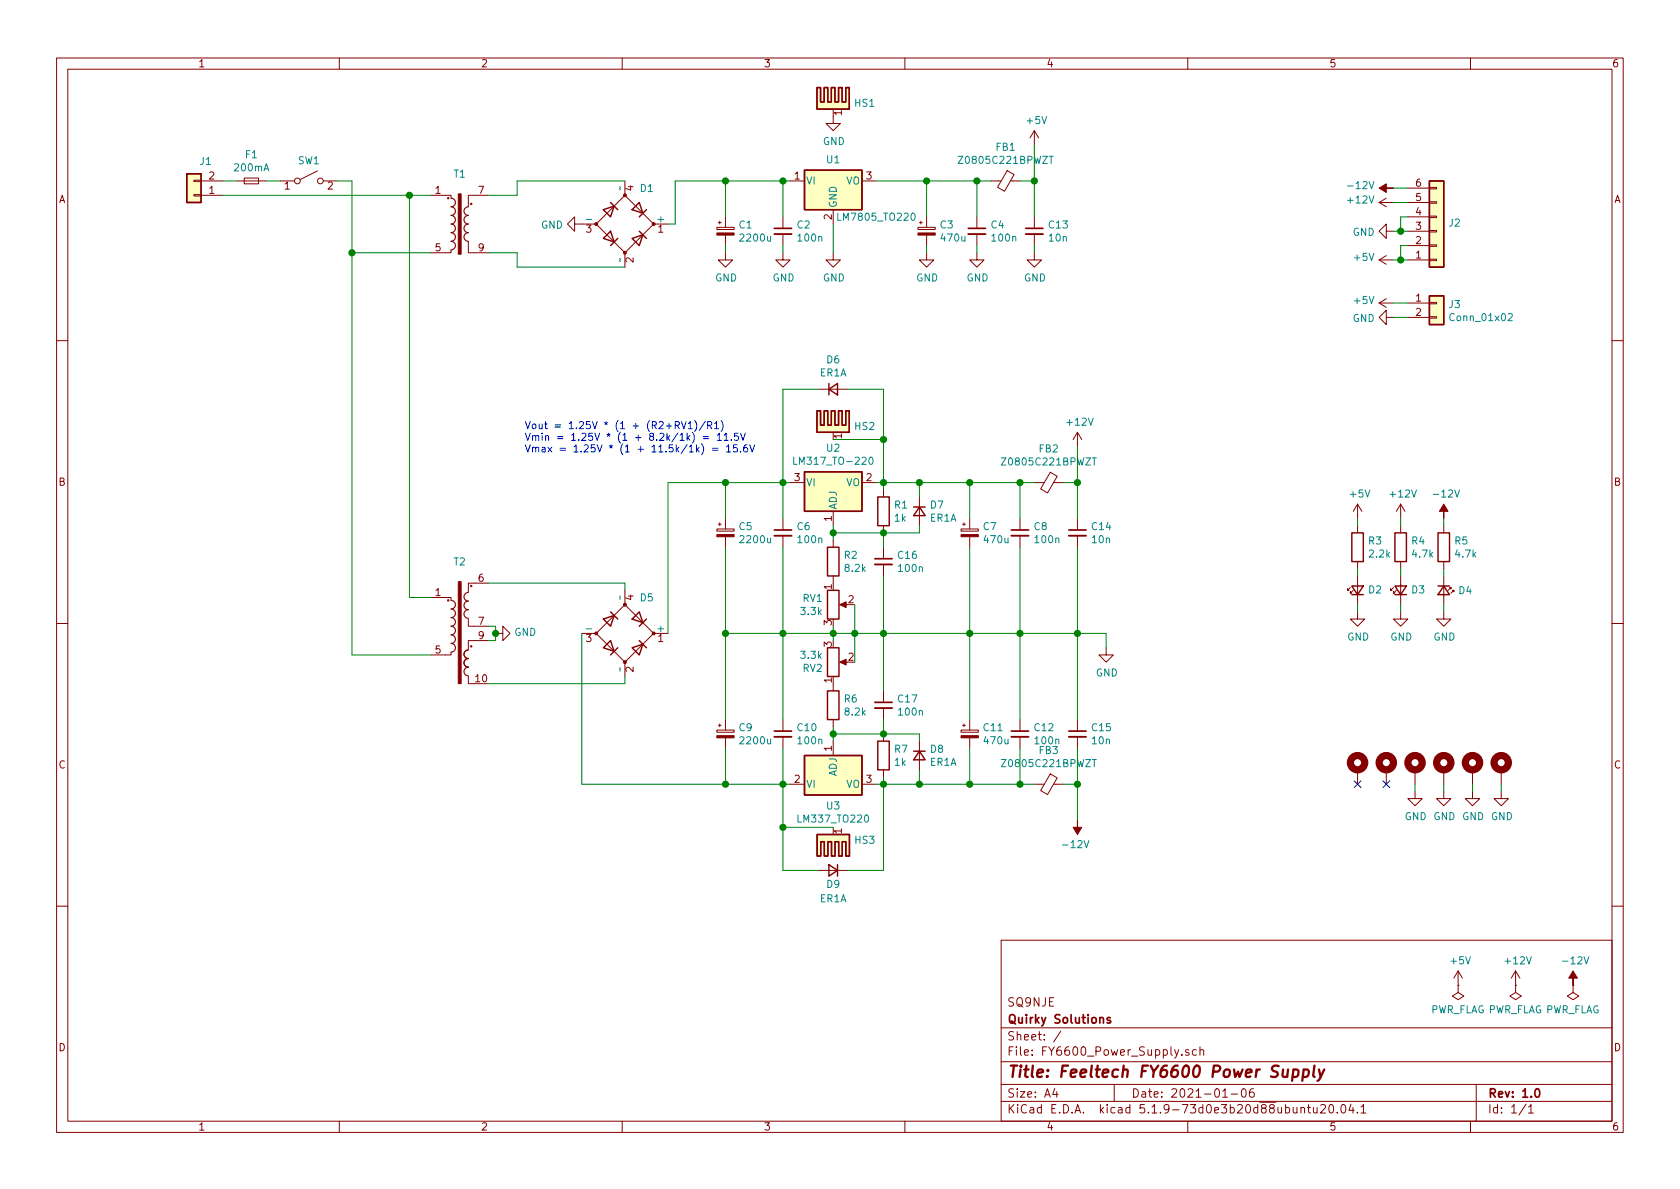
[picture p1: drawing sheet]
EESchema Schematic File Version 4
EELAYER 30 0
EELAYER END
$Descr A4 11693 8268
encoding utf-8
Sheet 1 1
Title "Feeltech FY6600 Power Supply"
Date "2021-01-06"
Rev "1.0"
Comp "Quirky Solutions"
Comment1 "SQ9NJE"
Comment2 ""
Comment3 ""
Comment4 ""
$EndDescr
$Comp
L Transformer:TEZ6.0-D-1 T1
U 1 1
P 3200 1550
F 0 "T1" H 3200 1900 50  0000 C CNN
F 1 "Transformer_1P_1S" H 3200 1840 50  0001 C CNN
F 2 "Transformer_THT:Transformer_Breve_TEZ-38x45" H 3200 1550 50  0001 C CNN
F 3 "~" H 3200 1550 50  0001 C CNN
	1    3200 1550
	1    0    0    -1  
$EndComp
$Comp
L Transformer:TEZ6.0-D-2 T2
U 1 1
P 3200 4350
F 0 "T2" H 3200 4800 50  0000 C CNN
F 1 "Transformer_1P_2S" H 3200 4840 50  0001 C CNN
F 2 "Transformer_THT:Transformer_Breve_TEZ-38x45" H 3200 4350 50  0001 C CNN
F 3 "~" H 3200 4350 50  0001 C CNN
	1    3200 4350
	1    0    0    -1  
$EndComp
$Comp
L Connector_Generic:Conn_01x02 J1
U 1 1
P 1350 1350
F 0 "J1" H 1268 1117 50  0000 C CNN
F 1 "Conn_01x02" H 1268 1116 50  0001 C CNN
F 2 "TerminalBlock:TerminalBlock_Wuerth_691311400102_P7.62mm" H 1350 1350 50  0001 C CNN
F 3 "~" H 1350 1350 50  0001 C CNN
	1    1350 1350
	-1   0    0    1   
$EndComp
$Comp
L Device:Fuse_Small F1
U 1 1
P 1750 1250
F 0 "F1" H 1750 1435 50  0000 C CNN
F 1 "200mA" H 1750 1344 50  0000 C CNN
F 2 "Fuse:Fuseholder_Cylinder-5x20mm_Stelvio-Kontek_PTF78_Horizontal_Open" H 1750 1250 50  0001 C CNN
F 3 "~" H 1750 1250 50  0001 C CNN
	1    1750 1250
	1    0    0    -1  
$EndComp
$Comp
L Regulator_Linear:LM337_TO220 U3
U 1 1
P 5800 5450
F 0 "U3" H 5800 5301 50  0000 C CNN
F 1 "LM337_TO220" H 5800 5210 50  0000 C CNN
F 2 "Package_TO_SOT_THT:TO-220-3_Vertical" H 5800 5250 50  0001 C CIN
F 3 "http://www.ti.com/lit/ds/symlink/lm337-n.pdf" H 5800 5450 50  0001 C CNN
	1    5800 5450
	1    0    0    -1  
$EndComp
$Comp
L Regulator_Linear:LM317_TO-220 U2
U 1 1
P 5800 3350
F 0 "U2" H 5800 3592 50  0000 C CNN
F 1 "LM317_TO-220" H 5800 3501 50  0000 C CNN
F 2 "Package_TO_SOT_THT:TO-220-3_Vertical" H 5800 3600 50  0001 C CIN
F 3 "http://www.ti.com/lit/ds/symlink/lm317.pdf" H 5800 3350 50  0001 C CNN
	1    5800 3350
	1    0    0    -1  
$EndComp
Wire Wire Line
	4350 4050 4350 4100
Wire Wire Line
	4350 4750 4350 4700
$Comp
L power:GND #PWR020
U 1 1
P 3450 4400
F 0 "#PWR020" H 3450 4150 50  0001 C CNN
F 1 "GND" V 3455 4272 50  0000 R CNN
F 2 "" H 3450 4400 50  0001 C CNN
F 3 "" H 3450 4400 50  0001 C CNN
	1    3450 4400
	0    -1   -1   0   
$EndComp
Wire Wire Line
	3450 4400 3450 4450
Wire Wire Line
	3600 1750 3600 1850
Wire Wire Line
	3600 1850 4350 1850
Wire Wire Line
	4350 1250 3600 1250
Wire Wire Line
	3600 1250 3600 1350
$Comp
L power:GND #PWR03
U 1 1
P 4050 1550
F 0 "#PWR03" H 4050 1300 50  0001 C CNN
F 1 "GND" V 4055 1422 50  0000 R CNN
F 2 "" H 4050 1550 50  0001 C CNN
F 3 "" H 4050 1550 50  0001 C CNN
	1    4050 1550
	0    1    1    0   
$EndComp
$Comp
L Device:R R1
U 1 1
P 6150 3550
F 0 "R1" H 6220 3596 50  0000 L CNN
F 1 "1k" H 6220 3505 50  0000 L CNN
F 2 "Resistor_SMD:R_0805_2012Metric_Pad1.20x1.40mm_HandSolder" V 6080 3550 50  0001 C CNN
F 3 "~" H 6150 3550 50  0001 C CNN
	1    6150 3550
	1    0    0    -1  
$EndComp
$Comp
L Device:R R7
U 1 1
P 6150 5250
F 0 "R7" H 6220 5296 50  0000 L CNN
F 1 "1k" H 6220 5205 50  0000 L CNN
F 2 "Resistor_SMD:R_0805_2012Metric_Pad1.20x1.40mm_HandSolder" V 6080 5250 50  0001 C CNN
F 3 "~" H 6150 5250 50  0001 C CNN
	1    6150 5250
	1    0    0    -1  
$EndComp
$Comp
L Device:CP_Small C1
U 1 1
P 5050 1600
F 0 "C1" H 5138 1646 50  0000 L CNN
F 1 "2200u" H 5138 1555 50  0000 L CNN
F 2 "Capacitor_THT:CP_Radial_D18.0mm_P7.50mm" H 5050 1600 50  0001 C CNN
F 3 "~" H 5050 1600 50  0001 C CNN
	1    5050 1600
	1    0    0    -1  
$EndComp
$Comp
L Device:CP_Small C3
U 1 1
P 6450 1600
F 0 "C3" H 6538 1646 50  0000 L CNN
F 1 "470u" H 6538 1555 50  0000 L CNN
F 2 "Capacitor_THT:CP_Radial_D10.0mm_P5.00mm" H 6450 1600 50  0001 C CNN
F 3 "~" H 6450 1600 50  0001 C CNN
	1    6450 1600
	1    0    0    -1  
$EndComp
$Comp
L Device:CP_Small C5
U 1 1
P 5050 3700
F 0 "C5" H 5138 3746 50  0000 L CNN
F 1 "2200u" H 5138 3655 50  0000 L CNN
F 2 "Capacitor_THT:CP_Radial_D18.0mm_P7.50mm" H 5050 3700 50  0001 C CNN
F 3 "~" H 5050 3700 50  0001 C CNN
	1    5050 3700
	1    0    0    -1  
$EndComp
$Comp
L Device:CP_Small C9
U 1 1
P 5050 5100
F 0 "C9" H 5138 5146 50  0000 L CNN
F 1 "2200u" H 5138 5055 50  0000 L CNN
F 2 "Capacitor_THT:CP_Radial_D18.0mm_P7.50mm" H 5050 5100 50  0001 C CNN
F 3 "~" H 5050 5100 50  0001 C CNN
	1    5050 5100
	1    0    0    -1  
$EndComp
$Comp
L Device:C_Small C4
U 1 1
P 6800 1600
F 0 "C4" H 6892 1646 50  0000 L CNN
F 1 "100n" H 6892 1555 50  0000 L CNN
F 2 "Capacitor_SMD:C_0805_2012Metric_Pad1.18x1.45mm_HandSolder" H 6800 1600 50  0001 C CNN
F 3 "~" H 6800 1600 50  0001 C CNN
	1    6800 1600
	1    0    0    -1  
$EndComp
$Comp
L Device:C_Small C8
U 1 1
P 7100 3700
F 0 "C8" H 7192 3746 50  0000 L CNN
F 1 "100n" H 7192 3655 50  0000 L CNN
F 2 "Capacitor_SMD:C_0805_2012Metric_Pad1.18x1.45mm_HandSolder" H 7100 3700 50  0001 C CNN
F 3 "~" H 7100 3700 50  0001 C CNN
	1    7100 3700
	1    0    0    -1  
$EndComp
$Comp
L Device:C_Small C12
U 1 1
P 7100 5100
F 0 "C12" H 7192 5146 50  0000 L CNN
F 1 "100n" H 7192 5055 50  0000 L CNN
F 2 "Capacitor_SMD:C_0805_2012Metric_Pad1.18x1.45mm_HandSolder" H 7100 5100 50  0001 C CNN
F 3 "~" H 7100 5100 50  0001 C CNN
	1    7100 5100
	1    0    0    -1  
$EndComp
$Comp
L Device:C_Small C6
U 1 1
P 5450 3700
F 0 "C6" H 5542 3746 50  0000 L CNN
F 1 "100n" H 5542 3655 50  0000 L CNN
F 2 "Capacitor_SMD:C_0805_2012Metric_Pad1.18x1.45mm_HandSolder" H 5450 3700 50  0001 C CNN
F 3 "~" H 5450 3700 50  0001 C CNN
	1    5450 3700
	1    0    0    -1  
$EndComp
$Comp
L Device:C_Small C10
U 1 1
P 5450 5100
F 0 "C10" H 5542 5146 50  0000 L CNN
F 1 "100n" H 5542 5055 50  0000 L CNN
F 2 "Capacitor_SMD:C_0805_2012Metric_Pad1.18x1.45mm_HandSolder" H 5450 5100 50  0001 C CNN
F 3 "~" H 5450 5100 50  0001 C CNN
	1    5450 5100
	1    0    0    -1  
$EndComp
$Comp
L Device:CP_Small C7
U 1 1
P 6750 3700
F 0 "C7" H 6838 3746 50  0000 L CNN
F 1 "470u" H 6838 3655 50  0000 L CNN
F 2 "Capacitor_THT:CP_Radial_D10.0mm_P5.00mm" H 6750 3700 50  0001 C CNN
F 3 "~" H 6750 3700 50  0001 C CNN
	1    6750 3700
	1    0    0    -1  
$EndComp
$Comp
L Device:CP_Small C11
U 1 1
P 6750 5100
F 0 "C11" H 6838 5146 50  0000 L CNN
F 1 "470u" H 6838 5055 50  0000 L CNN
F 2 "Capacitor_THT:CP_Radial_D10.0mm_P5.00mm" H 6750 5100 50  0001 C CNN
F 3 "~" H 6750 5100 50  0001 C CNN
	1    6750 5100
	1    0    0    -1  
$EndComp
Wire Wire Line
	6450 1500 6450 1250
Wire Wire Line
	6800 1250 6800 1500
Wire Wire Line
	6450 1250 6800 1250
Wire Wire Line
	5050 1250 5050 1500
Wire Wire Line
	5450 1500 5450 1250
Wire Wire Line
	5450 1250 5050 1250
Wire Wire Line
	4650 1550 4700 1550
Wire Wire Line
	4700 1550 4700 1250
Wire Wire Line
	4700 1250 5050 1250
Connection ~ 5050 1250
$Comp
L power:GND #PWR04
U 1 1
P 5050 1750
F 0 "#PWR04" H 5050 1500 50  0001 C CNN
F 1 "GND" H 5055 1577 50  0000 C CNN
F 2 "" H 5050 1750 50  0001 C CNN
F 3 "" H 5050 1750 50  0001 C CNN
	1    5050 1750
	1    0    0    -1  
$EndComp
$Comp
L power:GND #PWR07
U 1 1
P 6450 1750
F 0 "#PWR07" H 6450 1500 50  0001 C CNN
F 1 "GND" H 6455 1577 50  0000 C CNN
F 2 "" H 6450 1750 50  0001 C CNN
F 3 "" H 6450 1750 50  0001 C CNN
	1    6450 1750
	1    0    0    -1  
$EndComp
$Comp
L power:GND #PWR08
U 1 1
P 6800 1750
F 0 "#PWR08" H 6800 1500 50  0001 C CNN
F 1 "GND" H 6805 1577 50  0000 C CNN
F 2 "" H 6800 1750 50  0001 C CNN
F 3 "" H 6800 1750 50  0001 C CNN
	1    6800 1750
	1    0    0    -1  
$EndComp
Wire Wire Line
	5050 1700 5050 1750
Wire Wire Line
	6450 1700 6450 1750
Wire Wire Line
	6800 1700 6800 1750
$Comp
L Device:R R2
U 1 1
P 5800 3900
F 0 "R2" H 5870 3946 50  0000 L CNN
F 1 "8.2k" H 5870 3855 50  0000 L CNN
F 2 "Resistor_SMD:R_0805_2012Metric_Pad1.20x1.40mm_HandSolder" V 5730 3900 50  0001 C CNN
F 3 "~" H 5800 3900 50  0001 C CNN
	1    5800 3900
	1    0    0    -1  
$EndComp
$Comp
L Device:R_POT RV1
U 1 1
P 5800 4200
F 0 "RV1" H 5730 4246 50  0000 R CNN
F 1 "3.3k" H 5730 4155 50  0000 R CNN
F 2 "Potentiometer_THT:Potentiometer_Piher_PT-6-V_Vertical" H 5800 4200 50  0001 C CNN
F 3 "~" H 5800 4200 50  0001 C CNN
	1    5800 4200
	1    0    0    -1  
$EndComp
$Comp
L Device:R R6
U 1 1
P 5800 4900
F 0 "R6" H 5870 4946 50  0000 L CNN
F 1 "8.2k" H 5870 4855 50  0000 L CNN
F 2 "Resistor_SMD:R_0805_2012Metric_Pad1.20x1.40mm_HandSolder" V 5730 4900 50  0001 C CNN
F 3 "~" H 5800 4900 50  0001 C CNN
	1    5800 4900
	1    0    0    -1  
$EndComp
$Comp
L Device:R_POT RV2
U 1 1
P 5800 4600
F 0 "RV2" H 5730 4646 50  0000 R CNN
F 1 "3.3k" H 5730 4555 50  0000 R CNN
F 2 "Potentiometer_THT:Potentiometer_Piher_PT-6-V_Vertical" H 5800 4600 50  0001 C CNN
F 3 "~" H 5800 4600 50  0001 C CNN
	1    5800 4600
	1    0    0    1   
$EndComp
Wire Wire Line
	6100 5450 6150 5450
Wire Wire Line
	6150 5450 6150 5400
Wire Wire Line
	5800 5050 5800 5100
Wire Wire Line
	6150 5100 5800 5100
Connection ~ 5800 5100
Wire Wire Line
	5800 5100 5800 5150
Wire Wire Line
	5950 4400 5800 4400
Wire Wire Line
	5800 4350 5800 4400
Connection ~ 5800 4400
Wire Wire Line
	5950 4200 5950 4400
Connection ~ 5950 4400
Wire Wire Line
	5800 3650 5800 3700
Wire Wire Line
	6150 3700 5800 3700
Connection ~ 5800 3700
Wire Wire Line
	5800 3700 5800 3750
Wire Wire Line
	6100 3350 6150 3350
Wire Wire Line
	6150 3350 6150 3400
Wire Wire Line
	6150 3350 6400 3350
Wire Wire Line
	7100 3350 7100 3600
Connection ~ 6150 3350
Wire Wire Line
	6750 3600 6750 3350
Connection ~ 6750 3350
Wire Wire Line
	6750 3350 7100 3350
Wire Wire Line
	5500 3350 5450 3350
Wire Wire Line
	5050 3350 5050 3600
Wire Wire Line
	5450 3600 5450 3350
Connection ~ 5450 3350
Wire Wire Line
	5450 3350 5050 3350
Text Notes 3650 3150 0    50   ~ 0
Vout = 1.25V * (1 + (R2+RV1)/R1)\nVmin = 1.25V * (1 + 8.2k/1k) = 11.5V\nVmax = 1.25V * (1 + 11.5k/1k) = 15.6V
$Comp
L Device:C_Small C2
U 1 1
P 5450 1600
F 0 "C2" H 5542 1646 50  0000 L CNN
F 1 "100n" H 5542 1555 50  0000 L CNN
F 2 "Capacitor_SMD:C_0805_2012Metric_Pad1.18x1.45mm_HandSolder" H 5450 1600 50  0001 C CNN
F 3 "~" H 5450 1600 50  0001 C CNN
	1    5450 1600
	1    0    0    -1  
$EndComp
$Comp
L power:GND #PWR05
U 1 1
P 5450 1750
F 0 "#PWR05" H 5450 1500 50  0001 C CNN
F 1 "GND" H 5455 1577 50  0000 C CNN
F 2 "" H 5450 1750 50  0001 C CNN
F 3 "" H 5450 1750 50  0001 C CNN
	1    5450 1750
	1    0    0    -1  
$EndComp
Wire Wire Line
	5450 1700 5450 1750
$Comp
L Regulator_Linear:LM7805_TO220 U1
U 1 1
P 5800 1250
F 0 "U1" H 5800 1400 50  0000 C CNN
F 1 "LM7805_TO220" H 6100 1000 50  0000 C CNN
F 2 "Package_TO_SOT_THT:TO-220-3_Vertical" H 5800 1475 50  0001 C CIN
F 3 "https://www.onsemi.cn/PowerSolutions/document/MC7800-D.PDF" H 5800 1200 50  0001 C CNN
	1    5800 1250
	1    0    0    -1  
$EndComp
$Comp
L power:GND #PWR06
U 1 1
P 5800 1750
F 0 "#PWR06" H 5800 1500 50  0001 C CNN
F 1 "GND" H 5805 1577 50  0000 C CNN
F 2 "" H 5800 1750 50  0001 C CNN
F 3 "" H 5800 1750 50  0001 C CNN
	1    5800 1750
	1    0    0    -1  
$EndComp
Wire Wire Line
	5800 1550 5800 1750
Wire Wire Line
	5500 1250 5450 1250
Connection ~ 5450 1250
Wire Wire Line
	6100 1250 6450 1250
Connection ~ 6450 1250
Wire Wire Line
	6150 5450 6400 5450
Wire Wire Line
	6750 5450 6750 5200
Connection ~ 6150 5450
Wire Wire Line
	6750 5450 7100 5450
Wire Wire Line
	7100 5450 7100 5200
Connection ~ 6750 5450
Wire Wire Line
	5500 5450 5450 5450
Wire Wire Line
	5450 5450 5450 5200
Wire Wire Line
	5450 5450 5050 5450
Wire Wire Line
	5050 5450 5050 5200
Connection ~ 5450 5450
Wire Wire Line
	4050 4400 4050 5450
Wire Wire Line
	4050 5450 5050 5450
Connection ~ 5050 5450
Wire Wire Line
	4650 4400 4650 3350
Wire Wire Line
	4650 3350 5050 3350
Connection ~ 5050 3350
Wire Wire Line
	5450 5000 5450 4400
Wire Wire Line
	6750 5000 6750 4400
Wire Wire Line
	7100 5000 7100 4400
Wire Wire Line
	5950 4400 6150 4400
Connection ~ 6750 4400
Wire Wire Line
	6750 4400 6750 3800
Wire Wire Line
	6750 4400 7100 4400
Connection ~ 7100 4400
Wire Wire Line
	7100 4400 7100 3800
Wire Wire Line
	5800 4400 5450 4400
Connection ~ 5450 4400
Wire Wire Line
	5450 4400 5450 3800
Wire Wire Line
	5450 4400 5050 4400
Wire Wire Line
	5050 3800 5050 4400
Connection ~ 5050 4400
Wire Wire Line
	5050 4400 5050 5000
$Comp
L power:GND #PWR021
U 1 1
P 7700 4500
F 0 "#PWR021" H 7700 4250 50  0001 C CNN
F 1 "GND" H 7705 4327 50  0000 C CNN
F 2 "" H 7700 4500 50  0001 C CNN
F 3 "" H 7700 4500 50  0001 C CNN
	1    7700 4500
	1    0    0    -1  
$EndComp
Wire Wire Line
	7100 4400 7500 4400
Wire Wire Line
	7700 4400 7700 4500
$Comp
L Mechanical:Heatsink_Pad HS3
U 1 1
P 5800 5850
F 0 "HS3" H 5657 5843 50  0000 R CNN
F 1 "Heatsink_Pad" H 5658 5888 50  0001 R CNN
F 2 "TestPoint:TestPoint_THTPad_2.5x2.5mm_Drill1.2mm" H 5812 5800 50  0001 C CNN
F 3 "~" H 5812 5800 50  0001 C CNN
	1    5800 5850
	-1   0    0    1   
$EndComp
$Comp
L Mechanical:Heatsink_Pad HS2
U 1 1
P 5800 2950
F 0 "HS2" H 5942 2943 50  0000 L CNN
F 1 "Heatsink_Pad" H 5941 2898 50  0001 L CNN
F 2 "TestPoint:TestPoint_THTPad_2.5x2.5mm_Drill1.2mm" H 5812 2900 50  0001 C CNN
F 3 "~" H 5812 2900 50  0001 C CNN
	1    5800 2950
	1    0    0    -1  
$EndComp
$Comp
L Mechanical:Heatsink_Pad HS1
U 1 1
P 5800 700
F 0 "HS1" H 5942 693 50  0000 L CNN
F 1 "Heatsink_Pad" H 5941 648 50  0001 L CNN
F 2 "TestPoint:TestPoint_THTPad_2.5x2.5mm_Drill1.2mm" H 5812 650 50  0001 C CNN
F 3 "~" H 5812 650 50  0001 C CNN
	1    5800 700 
	1    0    0    -1  
$EndComp
$Comp
L power:GND #PWR01
U 1 1
P 5800 800
F 0 "#PWR01" H 5800 550 50  0001 C CNN
F 1 "GND" H 5805 627 50  0000 C CNN
F 2 "" H 5800 800 50  0001 C CNN
F 3 "" H 5800 800 50  0001 C CNN
	1    5800 800 
	1    0    0    -1  
$EndComp
Wire Wire Line
	5800 3050 6150 3050
Wire Wire Line
	6150 3050 6150 3350
Wire Wire Line
	5800 5750 5450 5750
Wire Wire Line
	5450 5750 5450 5450
$Comp
L power:+5V #PWR02
U 1 1
P 7200 1000
F 0 "#PWR02" H 7200 850 50  0001 C CNN
F 1 "+5V" H 7215 1173 50  0000 C CNN
F 2 "" H 7200 1000 50  0001 C CNN
F 3 "" H 7200 1000 50  0001 C CNN
	1    7200 1000
	1    0    0    -1  
$EndComp
$Comp
L power:+12V #PWR013
U 1 1
P 7500 3100
F 0 "#PWR013" H 7500 2950 50  0001 C CNN
F 1 "+12V" H 7515 3273 50  0000 C CNN
F 2 "" H 7500 3100 50  0001 C CNN
F 3 "" H 7500 3100 50  0001 C CNN
	1    7500 3100
	1    0    0    -1  
$EndComp
$Comp
L power:-12V #PWR022
U 1 1
P 7500 5700
F 0 "#PWR022" H 7500 5800 50  0001 C CNN
F 1 "-12V" H 7515 5873 50  0000 C CNN
F 2 "" H 7500 5700 50  0001 C CNN
F 3 "" H 7500 5700 50  0001 C CNN
	1    7500 5700
	-1   0    0    1   
$EndComp
$Comp
L power:+5V #PWR023
U 1 1
P 10150 6850
F 0 "#PWR023" H 10150 6700 50  0001 C CNN
F 1 "+5V" H 10165 7023 50  0000 C CNN
F 2 "" H 10150 6850 50  0001 C CNN
F 3 "" H 10150 6850 50  0001 C CNN
	1    10150 6850
	1    0    0    -1  
$EndComp
$Comp
L power:+12V #PWR024
U 1 1
P 10550 6850
F 0 "#PWR024" H 10550 6700 50  0001 C CNN
F 1 "+12V" H 10565 7023 50  0000 C CNN
F 2 "" H 10550 6850 50  0001 C CNN
F 3 "" H 10550 6850 50  0001 C CNN
	1    10550 6850
	1    0    0    -1  
$EndComp
$Comp
L power:-12V #PWR025
U 1 1
P 10950 6850
F 0 "#PWR025" H 10950 6950 50  0001 C CNN
F 1 "-12V" H 10965 7023 50  0000 C CNN
F 2 "" H 10950 6850 50  0001 C CNN
F 3 "" H 10950 6850 50  0001 C CNN
	1    10950 6850
	1    0    0    -1  
$EndComp
$Comp
L power:PWR_FLAG #FLG01
U 1 1
P 10150 6850
F 0 "#FLG01" H 10150 6925 50  0001 C CNN
F 1 "PWR_FLAG" H 10150 7023 50  0000 C CNN
F 2 "" H 10150 6850 50  0001 C CNN
F 3 "~" H 10150 6850 50  0001 C CNN
	1    10150 6850
	-1   0    0    1   
$EndComp
$Comp
L power:PWR_FLAG #FLG02
U 1 1
P 10550 6850
F 0 "#FLG02" H 10550 6925 50  0001 C CNN
F 1 "PWR_FLAG" H 10550 7023 50  0000 C CNN
F 2 "" H 10550 6850 50  0001 C CNN
F 3 "~" H 10550 6850 50  0001 C CNN
	1    10550 6850
	-1   0    0    1   
$EndComp
$Comp
L power:PWR_FLAG #FLG03
U 1 1
P 10950 6850
F 0 "#FLG03" H 10950 6925 50  0001 C CNN
F 1 "PWR_FLAG" H 10950 7023 50  0000 C CNN
F 2 "" H 10950 6850 50  0001 C CNN
F 3 "~" H 10950 6850 50  0001 C CNN
	1    10950 6850
	-1   0    0    1   
$EndComp
$Comp
L Switch:SW_SPST SW1
U 1 1
P 2150 1250
F 0 "SW1" H 2150 1393 50  0000 C CNN
F 1 "SW_SPST" H 2150 1394 50  0001 C CNN
F 2 "TerminalBlock:TerminalBlock_Wuerth_691311400102_P7.62mm" H 2150 1250 50  0001 C CNN
F 3 "~" H 2150 1250 50  0001 C CNN
	1    2150 1250
	1    0    0    -1  
$EndComp
Wire Wire Line
	1850 1250 1950 1250
$Comp
L Connector_Generic:Conn_01x06 J2
U 1 1
P 10000 1600
F 0 "J2" H 10080 1546 50  0000 L CNN
F 1 "Conn_01x06" H 10080 1501 50  0001 L CNN
F 2 "Connector_JST:JST_XH_B6B-XH-A_1x06_P2.50mm_Vertical" H 10000 1600 50  0001 C CNN
F 3 "~" H 10000 1600 50  0001 C CNN
	1    10000 1600
	1    0    0    1   
$EndComp
$Comp
L power:+5V #PWR012
U 1 1
P 9700 1800
F 0 "#PWR012" H 9700 1650 50  0001 C CNN
F 1 "+5V" V 9715 1928 50  0000 L CNN
F 2 "" H 9700 1800 50  0001 C CNN
F 3 "" H 9700 1800 50  0001 C CNN
	1    9700 1800
	0    -1   -1   0   
$EndComp
Wire Wire Line
	9800 1700 9750 1700
Wire Wire Line
	9750 1700 9750 1800
Wire Wire Line
	9750 1800 9700 1800
Wire Wire Line
	9800 1800 9750 1800
Connection ~ 9750 1800
$Comp
L power:GND #PWR011
U 1 1
P 9700 1600
F 0 "#PWR011" H 9700 1350 50  0001 C CNN
F 1 "GND" V 9705 1472 50  0000 R CNN
F 2 "" H 9700 1600 50  0001 C CNN
F 3 "" H 9700 1600 50  0001 C CNN
	1    9700 1600
	0    1    1    0   
$EndComp
Wire Wire Line
	9800 1500 9750 1500
Wire Wire Line
	9750 1500 9750 1600
Wire Wire Line
	9750 1600 9700 1600
Wire Wire Line
	9800 1600 9750 1600
Connection ~ 9750 1600
$Comp
L power:+12V #PWR010
U 1 1
P 9700 1400
F 0 "#PWR010" H 9700 1250 50  0001 C CNN
F 1 "+12V" V 9715 1528 50  0000 L CNN
F 2 "" H 9700 1400 50  0001 C CNN
F 3 "" H 9700 1400 50  0001 C CNN
	1    9700 1400
	0    -1   -1   0   
$EndComp
$Comp
L power:-12V #PWR09
U 1 1
P 9700 1300
F 0 "#PWR09" H 9700 1400 50  0001 C CNN
F 1 "-12V" V 9715 1428 50  0000 L CNN
F 2 "" H 9700 1300 50  0001 C CNN
F 3 "" H 9700 1300 50  0001 C CNN
	1    9700 1300
	0    -1   -1   0   
$EndComp
Wire Wire Line
	9700 1300 9800 1300
Wire Wire Line
	9700 1400 9800 1400
$Comp
L Device:LED_Small D2
U 1 1
P 9450 4100
F 0 "D2" V 9450 4030 50  0000 R CNN
F 1 "LED_Small" V 9405 4030 50  0001 R CNN
F 2 "Diode_SMD:D_0805_2012Metric_Pad1.15x1.40mm_HandSolder" V 9450 4100 50  0001 C CNN
F 3 "~" V 9450 4100 50  0001 C CNN
	1    9450 4100
	0    -1   -1   0   
$EndComp
$Comp
L Device:LED_Small D3
U 1 1
P 9750 4100
F 0 "D3" V 9750 4030 50  0000 R CNN
F 1 "LED_Small" V 9705 4030 50  0001 R CNN
F 2 "Diode_SMD:D_0805_2012Metric_Pad1.15x1.40mm_HandSolder" V 9750 4100 50  0001 C CNN
F 3 "~" V 9750 4100 50  0001 C CNN
	1    9750 4100
	0    -1   -1   0   
$EndComp
$Comp
L Device:LED_Small D4
U 1 1
P 10050 4100
F 0 "D4" V 10050 4198 50  0000 L CNN
F 1 "LED_Small" V 10095 4198 50  0001 L CNN
F 2 "Diode_SMD:D_0805_2012Metric_Pad1.15x1.40mm_HandSolder" V 10050 4100 50  0001 C CNN
F 3 "~" V 10050 4100 50  0001 C CNN
	1    10050 4100
	0    1    1    0   
$EndComp
$Comp
L Device:R R3
U 1 1
P 9450 3800
F 0 "R3" H 9520 3846 50  0000 L CNN
F 1 "2.2k" H 9520 3755 50  0000 L CNN
F 2 "Resistor_SMD:R_0805_2012Metric_Pad1.20x1.40mm_HandSolder" V 9380 3800 50  0001 C CNN
F 3 "~" H 9450 3800 50  0001 C CNN
	1    9450 3800
	1    0    0    -1  
$EndComp
$Comp
L Device:R R4
U 1 1
P 9750 3800
F 0 "R4" H 9820 3846 50  0000 L CNN
F 1 "4.7k" H 9820 3755 50  0000 L CNN
F 2 "Resistor_SMD:R_0805_2012Metric_Pad1.20x1.40mm_HandSolder" V 9680 3800 50  0001 C CNN
F 3 "~" H 9750 3800 50  0001 C CNN
	1    9750 3800
	1    0    0    -1  
$EndComp
$Comp
L Device:R R5
U 1 1
P 10050 3800
F 0 "R5" H 10120 3846 50  0000 L CNN
F 1 "4.7k" H 10120 3755 50  0000 L CNN
F 2 "Resistor_SMD:R_0805_2012Metric_Pad1.20x1.40mm_HandSolder" V 9980 3800 50  0001 C CNN
F 3 "~" H 10050 3800 50  0001 C CNN
	1    10050 3800
	1    0    0    -1  
$EndComp
$Comp
L power:GND #PWR017
U 1 1
P 9450 4250
F 0 "#PWR017" H 9450 4000 50  0001 C CNN
F 1 "GND" H 9455 4077 50  0000 C CNN
F 2 "" H 9450 4250 50  0001 C CNN
F 3 "" H 9450 4250 50  0001 C CNN
	1    9450 4250
	1    0    0    -1  
$EndComp
$Comp
L power:GND #PWR018
U 1 1
P 9750 4250
F 0 "#PWR018" H 9750 4000 50  0001 C CNN
F 1 "GND" H 9755 4077 50  0000 C CNN
F 2 "" H 9750 4250 50  0001 C CNN
F 3 "" H 9750 4250 50  0001 C CNN
	1    9750 4250
	1    0    0    -1  
$EndComp
$Comp
L power:GND #PWR019
U 1 1
P 10050 4250
F 0 "#PWR019" H 10050 4000 50  0001 C CNN
F 1 "GND" H 10055 4077 50  0000 C CNN
F 2 "" H 10050 4250 50  0001 C CNN
F 3 "" H 10050 4250 50  0001 C CNN
	1    10050 4250
	1    0    0    -1  
$EndComp
$Comp
L power:-12V #PWR016
U 1 1
P 10050 3600
F 0 "#PWR016" H 10050 3700 50  0001 C CNN
F 1 "-12V" H 10065 3773 50  0000 C CNN
F 2 "" H 10050 3600 50  0001 C CNN
F 3 "" H 10050 3600 50  0001 C CNN
	1    10050 3600
	1    0    0    -1  
$EndComp
$Comp
L power:+12V #PWR015
U 1 1
P 9750 3600
F 0 "#PWR015" H 9750 3450 50  0001 C CNN
F 1 "+12V" H 9765 3773 50  0000 C CNN
F 2 "" H 9750 3600 50  0001 C CNN
F 3 "" H 9750 3600 50  0001 C CNN
	1    9750 3600
	1    0    0    -1  
$EndComp
$Comp
L power:+5V #PWR014
U 1 1
P 9450 3600
F 0 "#PWR014" H 9450 3450 50  0001 C CNN
F 1 "+5V" H 9465 3773 50  0000 C CNN
F 2 "" H 9450 3600 50  0001 C CNN
F 3 "" H 9450 3600 50  0001 C CNN
	1    9450 3600
	1    0    0    -1  
$EndComp
Wire Wire Line
	9450 3600 9450 3650
Wire Wire Line
	9750 3600 9750 3650
Wire Wire Line
	10050 3600 10050 3650
Wire Wire Line
	9450 3950 9450 4000
Wire Wire Line
	9750 3950 9750 4000
Wire Wire Line
	10050 3950 10050 4000
Wire Wire Line
	9450 4200 9450 4250
Wire Wire Line
	9750 4200 9750 4250
Wire Wire Line
	10050 4200 10050 4250
$Comp
L Mechanical:MountingHole_Pad H1
U 1 1
P 9450 5350
F 0 "H1" H 9550 5353 50  0001 L CNN
F 1 "MountingHole_Pad" H 9550 5308 50  0001 L CNN
F 2 "MountingHole:MountingHole_3.2mm_M3_DIN965_Pad" H 9450 5350 50  0001 C CNN
F 3 "~" H 9450 5350 50  0001 C CNN
	1    9450 5350
	1    0    0    -1  
$EndComp
$Comp
L Mechanical:MountingHole_Pad H2
U 1 1
P 9650 5350
F 0 "H2" H 9750 5353 50  0001 L CNN
F 1 "MountingHole_Pad" H 9750 5308 50  0001 L CNN
F 2 "MountingHole:MountingHole_3.2mm_M3_DIN965_Pad" H 9650 5350 50  0001 C CNN
F 3 "~" H 9650 5350 50  0001 C CNN
	1    9650 5350
	1    0    0    -1  
$EndComp
$Comp
L Mechanical:MountingHole_Pad H3
U 1 1
P 9850 5350
F 0 "H3" H 9950 5353 50  0001 L CNN
F 1 "MountingHole_Pad" H 9950 5308 50  0001 L CNN
F 2 "MountingHole:MountingHole_3.2mm_M3_DIN965_Pad" H 9850 5350 50  0001 C CNN
F 3 "~" H 9850 5350 50  0001 C CNN
	1    9850 5350
	1    0    0    -1  
$EndComp
$Comp
L Mechanical:MountingHole_Pad H4
U 1 1
P 10050 5350
F 0 "H4" H 10150 5353 50  0001 L CNN
F 1 "MountingHole_Pad" H 10150 5308 50  0001 L CNN
F 2 "MountingHole:MountingHole_3.2mm_M3_DIN965_Pad" H 10050 5350 50  0001 C CNN
F 3 "~" H 10050 5350 50  0001 C CNN
	1    10050 5350
	1    0    0    -1  
$EndComp
$Comp
L power:GND #PWR028
U 1 1
P 9850 5500
F 0 "#PWR028" H 9850 5250 50  0001 C CNN
F 1 "GND" H 9855 5327 50  0000 C CNN
F 2 "" H 9850 5500 50  0001 C CNN
F 3 "" H 9850 5500 50  0001 C CNN
	1    9850 5500
	1    0    0    -1  
$EndComp
$Comp
L power:GND #PWR029
U 1 1
P 10050 5500
F 0 "#PWR029" H 10050 5250 50  0001 C CNN
F 1 "GND" H 10055 5327 50  0000 C CNN
F 2 "" H 10050 5500 50  0001 C CNN
F 3 "" H 10050 5500 50  0001 C CNN
	1    10050 5500
	1    0    0    -1  
$EndComp
Wire Wire Line
	9850 5450 9850 5500
Wire Wire Line
	10050 5450 10050 5500
$Comp
L Device:D_Bridge_+A-A D5
U 1 1
P 4350 4400
F 0 "D5" H 4450 4650 50  0000 L CNN
F 1 "D_Bridge_+A-A" H 4694 4355 50  0001 L CNN
F 2 "Diode_THT:Diode_Bridge_Round_D9.0mm" H 4350 4400 50  0001 C CNN
F 3 "~" H 4350 4400 50  0001 C CNN
	1    4350 4400
	1    0    0    -1  
$EndComp
$Comp
L Device:D_Bridge_+A-A D1
U 1 1
P 4350 1550
F 0 "D1" H 4450 1800 50  0000 L CNN
F 1 "D_Bridge_+A-A" H 4694 1505 50  0001 L CNN
F 2 "Diode_THT:Diode_Bridge_Round_D9.0mm" H 4350 1550 50  0001 C CNN
F 3 "~" H 4350 1550 50  0001 C CNN
	1    4350 1550
	1    0    0    -1  
$EndComp
Wire Wire Line
	3400 1350 3600 1350
Wire Wire Line
	3400 1750 3600 1750
Wire Wire Line
	3400 4450 3450 4450
Wire Wire Line
	3400 4350 3450 4350
Wire Wire Line
	3450 4350 3450 4400
Connection ~ 3450 4400
Wire Wire Line
	3400 4050 4350 4050
Wire Wire Line
	3400 4750 4350 4750
Wire Wire Line
	1550 1250 1650 1250
Wire Wire Line
	2350 1250 2450 1250
Wire Wire Line
	2450 1250 2450 1750
Wire Wire Line
	2450 1750 3000 1750
Wire Wire Line
	1550 1350 2850 1350
Wire Wire Line
	2450 1750 2450 4550
Wire Wire Line
	2450 4550 3000 4550
Connection ~ 2450 1750
Wire Wire Line
	3000 4150 2850 4150
Wire Wire Line
	2850 4150 2850 1350
Connection ~ 2850 1350
Wire Wire Line
	2850 1350 3000 1350
Wire Wire Line
	5800 4450 5800 4400
Wire Wire Line
	5950 4600 5950 4400
NoConn ~ 9450 5450
NoConn ~ 9650 5450
$Comp
L Mechanical:MountingHole_Pad H5
U 1 1
P 10250 5350
F 0 "H5" H 10350 5353 50  0001 L CNN
F 1 "MountingHole_Pad" H 10350 5308 50  0001 L CNN
F 2 "MountingHole:MountingHole_3.2mm_M3_DIN965_Pad" H 10250 5350 50  0001 C CNN
F 3 "~" H 10250 5350 50  0001 C CNN
	1    10250 5350
	1    0    0    -1  
$EndComp
$Comp
L power:GND #PWR0101
U 1 1
P 10250 5500
F 0 "#PWR0101" H 10250 5250 50  0001 C CNN
F 1 "GND" H 10255 5327 50  0000 C CNN
F 2 "" H 10250 5500 50  0001 C CNN
F 3 "" H 10250 5500 50  0001 C CNN
	1    10250 5500
	1    0    0    -1  
$EndComp
Wire Wire Line
	10250 5450 10250 5500
$Comp
L Mechanical:MountingHole_Pad H6
U 1 1
P 10450 5350
F 0 "H6" H 10550 5353 50  0001 L CNN
F 1 "MountingHole_Pad" H 10550 5308 50  0001 L CNN
F 2 "MountingHole:MountingHole_3.2mm_M3_DIN965_Pad" H 10450 5350 50  0001 C CNN
F 3 "~" H 10450 5350 50  0001 C CNN
	1    10450 5350
	1    0    0    -1  
$EndComp
$Comp
L power:GND #PWR0102
U 1 1
P 10450 5500
F 0 "#PWR0102" H 10450 5250 50  0001 C CNN
F 1 "GND" H 10455 5327 50  0000 C CNN
F 2 "" H 10450 5500 50  0001 C CNN
F 3 "" H 10450 5500 50  0001 C CNN
	1    10450 5500
	1    0    0    -1  
$EndComp
Wire Wire Line
	10450 5450 10450 5500
$Comp
L Connector_Generic:Conn_01x02 J3
U 1 1
P 10000 2100
F 0 "J3" H 10080 2092 50  0000 L CNN
F 1 "Conn_01x02" H 10080 2001 50  0000 L CNN
F 2 "Connector_JST:JST_XH_B2B-XH-A_1x02_P2.50mm_Vertical" H 10000 2100 50  0001 C CNN
F 3 "~" H 10000 2100 50  0001 C CNN
	1    10000 2100
	1    0    0    -1  
$EndComp
$Comp
L power:GND #PWR030
U 1 1
P 9700 2200
F 0 "#PWR030" H 9700 1950 50  0001 C CNN
F 1 "GND" V 9705 2072 50  0000 R CNN
F 2 "" H 9700 2200 50  0001 C CNN
F 3 "" H 9700 2200 50  0001 C CNN
	1    9700 2200
	0    1    1    0   
$EndComp
$Comp
L power:+5V #PWR027
U 1 1
P 9700 2100
F 0 "#PWR027" H 9700 1950 50  0001 C CNN
F 1 "+5V" V 9715 2228 50  0000 L CNN
F 2 "" H 9700 2100 50  0001 C CNN
F 3 "" H 9700 2100 50  0001 C CNN
	1    9700 2100
	0    -1   -1   0   
$EndComp
Wire Wire Line
	9700 2100 9800 2100
Wire Wire Line
	9700 2200 9800 2200
$Comp
L Device:Ferrite_Bead_Small FB2
U 1 1
P 7300 3350
F 0 "FB2" V 7063 3350 50  0000 C CNN
F 1 "Z0805C221BPWZT" V 7154 3350 50  0000 C CNN
F 2 "Resistor_SMD:R_0805_2012Metric_Pad1.20x1.40mm_HandSolder" V 7230 3350 50  0001 C CNN
F 3 "~" H 7300 3350 50  0001 C CNN
	1    7300 3350
	0    1    1    0   
$EndComp
$Comp
L Device:C_Small C14
U 1 1
P 7500 3700
F 0 "C14" H 7592 3746 50  0000 L CNN
F 1 "10n" H 7592 3655 50  0000 L CNN
F 2 "Capacitor_SMD:C_0805_2012Metric_Pad1.18x1.45mm_HandSolder" H 7500 3700 50  0001 C CNN
F 3 "~" H 7500 3700 50  0001 C CNN
	1    7500 3700
	1    0    0    -1  
$EndComp
Wire Wire Line
	7500 3800 7500 4400
Connection ~ 7500 4400
Wire Wire Line
	7500 4400 7700 4400
Wire Wire Line
	7200 3350 7100 3350
Connection ~ 7100 3350
Wire Wire Line
	7400 3350 7500 3350
Wire Wire Line
	7500 3350 7500 3600
Wire Wire Line
	7500 3100 7500 3350
Connection ~ 7500 3350
$Comp
L Device:Ferrite_Bead_Small FB3
U 1 1
P 7300 5450
F 0 "FB3" V 7063 5450 50  0000 C CNN
F 1 "Z0805C221BPWZT" V 7154 5450 50  0000 C CNN
F 2 "Resistor_SMD:R_0805_2012Metric_Pad1.20x1.40mm_HandSolder" V 7230 5450 50  0001 C CNN
F 3 "~" H 7300 5450 50  0001 C CNN
	1    7300 5450
	0    1    1    0   
$EndComp
$Comp
L Device:C_Small C15
U 1 1
P 7500 5100
F 0 "C15" H 7592 5146 50  0000 L CNN
F 1 "10n" H 7592 5055 50  0000 L CNN
F 2 "Capacitor_SMD:C_0805_2012Metric_Pad1.18x1.45mm_HandSolder" H 7500 5100 50  0001 C CNN
F 3 "~" H 7500 5100 50  0001 C CNN
	1    7500 5100
	1    0    0    -1  
$EndComp
Wire Wire Line
	7200 5450 7100 5450
Connection ~ 7100 5450
Wire Wire Line
	7400 5450 7500 5450
Wire Wire Line
	7500 5450 7500 5200
Wire Wire Line
	7500 5700 7500 5450
Connection ~ 7500 5450
Wire Wire Line
	7500 5000 7500 4400
$Comp
L Device:Ferrite_Bead_Small FB1
U 1 1
P 7000 1250
F 0 "FB1" V 6763 1250 50  0000 C CNN
F 1 "Z0805C221BPWZT" V 6854 1250 50  0000 C CNN
F 2 "Resistor_SMD:R_0805_2012Metric_Pad1.20x1.40mm_HandSolder" V 6930 1250 50  0001 C CNN
F 3 "~" H 7000 1250 50  0001 C CNN
	1    7000 1250
	0    1    1    0   
$EndComp
$Comp
L Device:C_Small C13
U 1 1
P 7200 1600
F 0 "C13" H 7292 1646 50  0000 L CNN
F 1 "10n" H 7292 1555 50  0000 L CNN
F 2 "Capacitor_SMD:C_0805_2012Metric_Pad1.18x1.45mm_HandSolder" H 7200 1600 50  0001 C CNN
F 3 "~" H 7200 1600 50  0001 C CNN
	1    7200 1600
	1    0    0    -1  
$EndComp
$Comp
L power:GND #PWR026
U 1 1
P 7200 1750
F 0 "#PWR026" H 7200 1500 50  0001 C CNN
F 1 "GND" H 7205 1577 50  0000 C CNN
F 2 "" H 7200 1750 50  0001 C CNN
F 3 "" H 7200 1750 50  0001 C CNN
	1    7200 1750
	1    0    0    -1  
$EndComp
Wire Wire Line
	6900 1250 6800 1250
Connection ~ 6800 1250
Wire Wire Line
	7100 1250 7200 1250
Wire Wire Line
	7200 1250 7200 1500
Wire Wire Line
	7200 1700 7200 1750
Wire Wire Line
	7200 1000 7200 1250
Connection ~ 7200 1250
$Comp
L Device:C_Small C16
U 1 1
P 6150 3900
F 0 "C16" H 6242 3946 50  0000 L CNN
F 1 "100n" H 6242 3855 50  0000 L CNN
F 2 "Capacitor_SMD:C_0805_2012Metric_Pad1.18x1.45mm_HandSolder" H 6150 3900 50  0001 C CNN
F 3 "~" H 6150 3900 50  0001 C CNN
	1    6150 3900
	1    0    0    -1  
$EndComp
$Comp
L Device:C_Small C17
U 1 1
P 6150 4900
F 0 "C17" H 6242 4946 50  0000 L CNN
F 1 "100n" H 6242 4855 50  0000 L CNN
F 2 "Capacitor_SMD:C_0805_2012Metric_Pad1.18x1.45mm_HandSolder" H 6150 4900 50  0001 C CNN
F 3 "~" H 6150 4900 50  0001 C CNN
	1    6150 4900
	1    0    0    -1  
$EndComp
Wire Wire Line
	6150 3800 6150 3700
Connection ~ 6150 3700
Wire Wire Line
	6150 4000 6150 4400
Connection ~ 6150 4400
Wire Wire Line
	6150 4400 6750 4400
Wire Wire Line
	6150 4400 6150 4800
Wire Wire Line
	6150 5000 6150 5100
Connection ~ 6150 5100
$Comp
L Device:D_Small D7
U 1 1
P 6400 3550
F 0 "D7" V 6354 3620 50  0000 L CNN
F 1 "ER1A" V 6445 3620 50  0000 L CNN
F 2 "Diode_SMD:D_SMA" V 6400 3550 50  0001 C CNN
F 3 "~" V 6400 3550 50  0001 C CNN
	1    6400 3550
	0    1    1    0   
$EndComp
Wire Wire Line
	6150 3700 6400 3700
Wire Wire Line
	6400 3700 6400 3650
Wire Wire Line
	6400 3450 6400 3350
Connection ~ 6400 3350
Wire Wire Line
	6400 3350 6750 3350
$Comp
L Device:D_Small D8
U 1 1
P 6400 5250
F 0 "D8" V 6354 5320 50  0000 L CNN
F 1 "ER1A" V 6445 5320 50  0000 L CNN
F 2 "Diode_SMD:D_SMA" V 6400 5250 50  0001 C CNN
F 3 "~" V 6400 5250 50  0001 C CNN
	1    6400 5250
	0    1    1    0   
$EndComp
Wire Wire Line
	6150 5100 6400 5100
Wire Wire Line
	6400 5100 6400 5150
Wire Wire Line
	6400 5350 6400 5450
Connection ~ 6400 5450
Wire Wire Line
	6400 5450 6750 5450
$Comp
L Device:D_Small D6
U 1 1
P 5800 2700
F 0 "D6" H 5800 2907 50  0000 C CNN
F 1 "ER1A" H 5800 2816 50  0000 C CNN
F 2 "Diode_SMD:D_SMA" V 5800 2700 50  0001 C CNN
F 3 "~" V 5800 2700 50  0001 C CNN
	1    5800 2700
	1    0    0    -1  
$EndComp
Wire Wire Line
	5900 2700 6150 2700
Wire Wire Line
	6150 2700 6150 3050
Connection ~ 6150 3050
Wire Wire Line
	5700 2700 5450 2700
Wire Wire Line
	5450 2700 5450 3350
$Comp
L Device:D_Small D9
U 1 1
P 5800 6050
F 0 "D9" H 5800 6150 50  0000 C CNN
F 1 "ER1A" H 5800 6250 50  0000 C CNN
F 2 "Diode_SMD:D_SMA" V 5800 6050 50  0001 C CNN
F 3 "~" V 5800 6050 50  0001 C CNN
	1    5800 6050
	-1   0    0    1   
$EndComp
Wire Wire Line
	5700 6050 5450 6050
Wire Wire Line
	5450 6050 5450 5750
Connection ~ 5450 5750
Wire Wire Line
	5900 6050 6150 6050
Wire Wire Line
	6150 6050 6150 5450
$EndSCHEMATC
